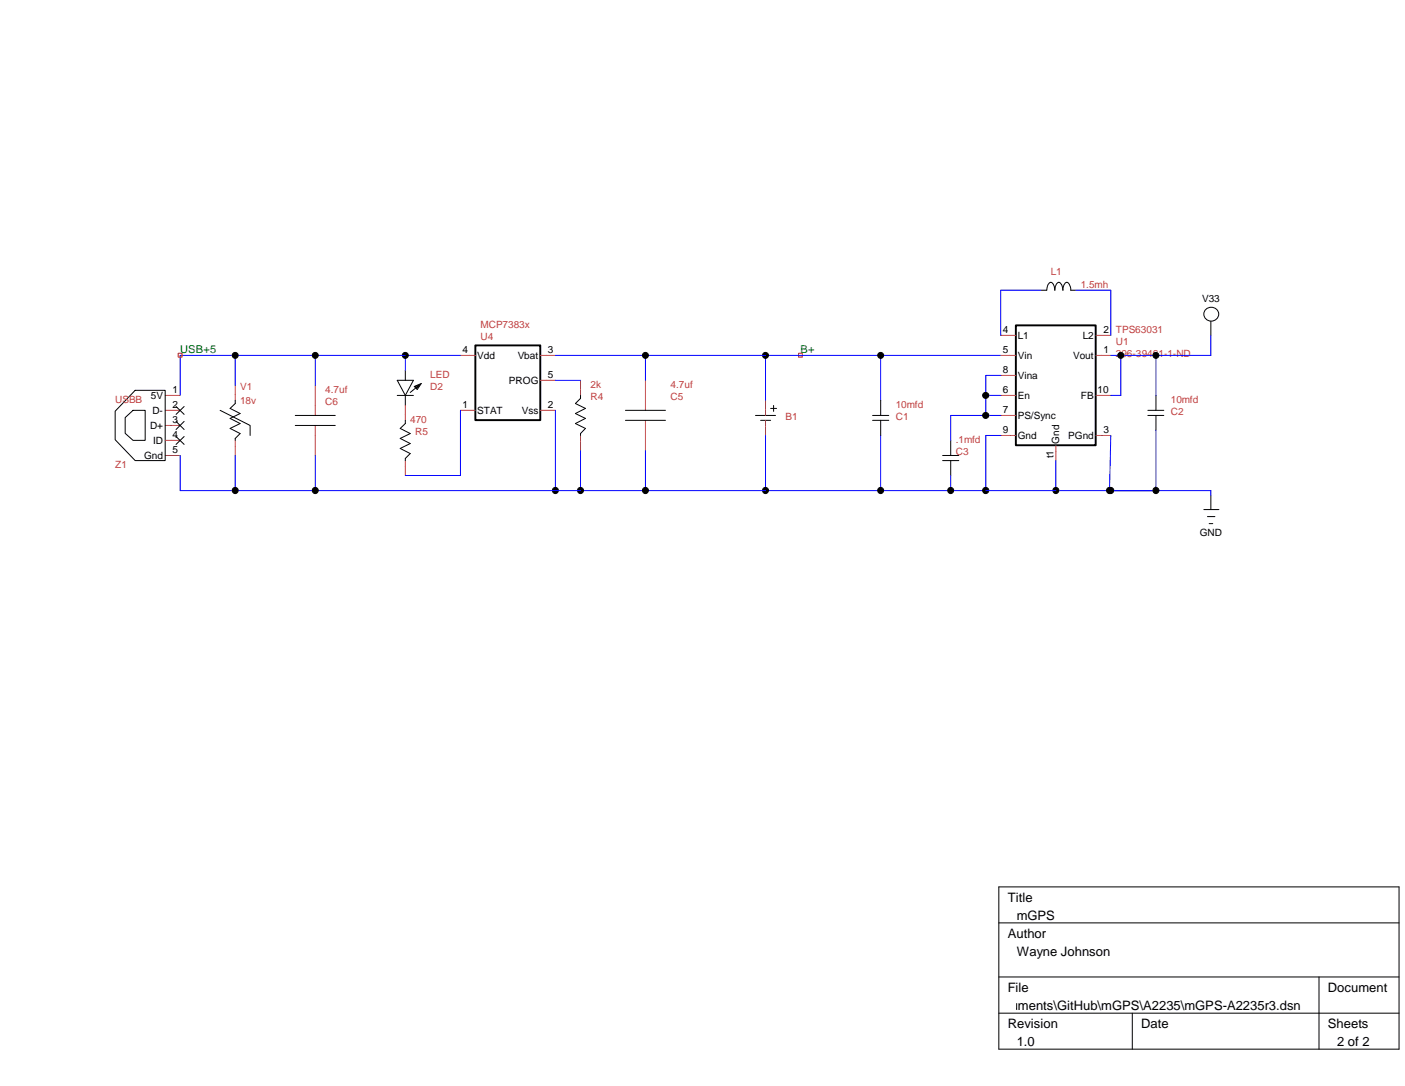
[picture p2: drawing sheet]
<svg xmlns="http://www.w3.org/2000/svg" width="279mm" height="216mm" viewBox="0 0 279 216" stroke-linecap="round" stroke-linejoin="round" font-family="sans-serif">
<g fill="none" stroke="#00f" stroke-width=".2">
<path d="M207 57.7h-8v9M214 57.7h6.9v9M46.8 70.7v5.9M62.7 70.7v5.9M80.6 70.7v2.9M91.6 70.7h-55.8v7.9M110.4 70.7h88.6M110.4 75.6h5M128.4 70.7v4.9M152.2 70.7v8.9M175.1 70.7v8.9M196 78.6h3"/>
<path d="M199 74.6h-3v8M222.9 70.7v7.9h-2M229.9 70.7v7.9M240.8 66.7v4h-19.9M35.8 90.6v6.9h205v1M46.8 90.6v6.9M62.7 90.6v6.9M91.6 81.6v12.9h-11M110.4 81.6v15.9M115.4 89.6v7.9M128.4 89.6v7.9M152.2 86.6v10.9"/>
<path d="M175.1 86.6v10.9M189.1 94.5v3M199 86.6h-3v10.9M199 82.6h-9.9v4.9M210 91.6v5.9M220.9 86.6l-.3 10.9M229.9 85.6v11.9"/>
</g>
<g fill="none" stroke="#000" stroke-width=".2">
<path d="M207 57.7h1.2a1.95 1.95 0 0 1 .6-1.6 1.23 1.23 0 0 1 1 1.4v.2a1.35 1.35 0 0 1 .9-1.6 1.74 1.74 0 0 1 .7 1.6v-.3a1.23 1.23 0 0 1 .9-1.3l.4 .5 .2 1.1h1.1M26.9 77.6h6v14h-6l-4-4.2v-5.7zM46.8 79.6v.6l-1 1 2 1-2 1 2 1-2 1 2 1-1 1v.3M79 75.6h3.2l-1.6 3zM79 78.6h3.2M80.6 73.6v2M80.6 78.6v2M82.4 76.8l1.4-.6-.8 1.2zM83.2 76.6l-.6 .2 .2 .2M83.4 76.6l-.6 .6M83.6 76.4l-2 1.6M115.4 78.6v.6l-1 1 2 1-2 1 2 1-2 1 2 1-1 1v.4"/>
<path d="M175.1 79.6v3M229.9 78.6v3M239.7 61.6a1.43 1.43 0 0 1 2.1-.2 1.43 1.43 0 0 1-.1 2.2 1.44 1.44 0 0 1-1.8-.1 1.44 1.44 0 0 1-.2-1.9zM240.8 63.9v2.8M24.9 83l1.6-1.4h2.4v5.9h-2.4l-1.6-1.4zM35 80.8l1.6 1.6M35 83.8l1.6 1.6M35 86.8l1.6 1.5M36.6 80.8l-1.6 1.6M36.6 83.8l-1.6 1.6M36.6 86.8l-1.6 1.5M43.8 81.6l5.9 3v2"/>
<path d="M58.7 82.6h8M58.7 84.6h8M80.6 83.6v.6l-1 1 2 1-2 1 2 1-2 1 2 1-1 .9v.5M124.4 83.6h7.9M124.4 81.6h7.9M150.2 82.6h4M151.3 83.6h1.9M153.2 81.2h1.2M153.8 80.6v1.2M173.5 83.6h3.2M173.5 82.6h3.2M175.1 83.6v3"/>
<path d="M187.5 91.6h3.2M187.5 90.6h3.2M189.1 87.5v3.1M189.1 91.6v2.9M228.3 82.6h3.1M228.3 81.6h3.1M229.9 82.6v3M240.8 98.5v2.8M239.4 101.3h3M240.1 102.7h1.5M240.5 104.1h.7M198.6 176.3h79.6v32.3h-79.6z"/>
<path d="M198.6 183.5h79.6M198.6 194.2h79.6M262.3 194.2v14.4M198.6 201.4h79.6M225.2 201.4v7.2"/>
<circle cx="46.8" cy="70.6" r=".59"/>
<circle cx="62.7" cy="70.6" r=".59"/>
<circle cx="80.6" cy="70.6" r=".59"/>
<circle cx="128.4" cy="70.6" r=".59"/>
<circle cx="152.2" cy="70.6" r=".59"/>
<circle cx="175.1" cy="70.6" r=".59"/>
<circle cx="196" cy="78.6" r=".61"/>
<circle cx="222.9" cy="70.6" r=".59"/>
<circle cx="229.9" cy="70.6" r=".59"/>
<circle cx="46.8" cy="97.5" r=".6"/>
<circle cx="62.7" cy="97.5" r=".6"/>
<circle cx="110.4" cy="97.5" r=".6"/>
<circle cx="115.4" cy="97.5" r=".6"/>
<circle cx="128.3" cy="97.5" r=".6"/>
<circle cx="152.2" cy="97.5" r=".6"/>
<circle cx="175.1" cy="97.5" r=".6"/>
<circle cx="189.1" cy="97.5" r=".6"/>
<circle cx="196" cy="97.5" r=".62"/>
<circle cx="196" cy="82.6" r=".61"/>
<circle cx="210" cy="97.5" r=".6"/>
<circle cx="220.6" cy="97.5" r=".6"/>
<circle cx="220.9" cy="97.5" r=".6"/>
<circle cx="229.9" cy="97.5" r=".6"/>
</g>
<path d="M35.4 70.2h.8v.8h-.8zM158.8 70.2h.8v.8h-.8z" fill="none" stroke="#f00" stroke-width=".2"/>
<g fill="none" stroke="#c04040" stroke-width=".2">
<path d="M32.9 78.6h2.9M46.8 76.6v3M62.7 76.6v6M91.6 70.7h2.9M107.5 70.7h2.9M107.5 75.6h2.9M115.4 75.6v3M128.4 75.6v6M152.2 79.6v3M199 66.7h3M199 70.7h3M199 74.6h3"/>
<path d="M199 78.6h3M217.9 66.7h3M217.9 70.7h3M217.9 78.6h3M32.9 81.6h2.9M32.9 84.6h2.9M32.9 90.6h2.9M32.9 87.5h2.9M46.8 87.5v3.1M62.7 84.6v6M80.6 80.6v3M80.6 91.6v2.9"/>
<path d="M91.6 81.6h2.9M107.5 81.6h2.9M115.4 86.6v3M128.4 83.6v6M152.2 83.6v3M199 82.6h3M199 86.6h3M210 88.6v3M217.9 86.6h3"/>
</g>
<path d="M94.5 68.7h12.9v14.8h-12.9zM202 64.7h15.9v23.8h-15.9z" fill="none" stroke="#000" stroke-width=".38"/>
<g fill="#000">
<circle cx="46.8" cy="70.6" r=".59"/>
<circle cx="62.7" cy="70.6" r=".59"/>
<circle cx="80.6" cy="70.6" r=".59"/>
<circle cx="128.4" cy="70.6" r=".59"/>
<circle cx="152.2" cy="70.6" r=".59"/>
<circle cx="175.1" cy="70.6" r=".59"/>
<circle cx="196" cy="78.6" r=".61"/>
<circle cx="222.9" cy="70.6" r=".59"/>
<circle cx="229.9" cy="70.6" r=".59"/>
<circle cx="46.8" cy="97.5" r=".6"/>
<circle cx="62.7" cy="97.5" r=".6"/>
<circle cx="110.4" cy="97.5" r=".6"/>
<circle cx="115.4" cy="97.5" r=".6"/>
<circle cx="128.3" cy="97.5" r=".6"/>
<circle cx="152.2" cy="97.5" r=".6"/>
<circle cx="175.1" cy="97.5" r=".6"/>
<circle cx="189.1" cy="97.5" r=".6"/>
<circle cx="196" cy="97.5" r=".62"/>
<circle cx="196" cy="82.6" r=".61"/>
<circle cx="210" cy="97.5" r=".6"/>
<circle cx="220.6" cy="97.5" r=".6"/>
<circle cx="220.9" cy="97.5" r=".6"/>
<circle cx="229.9" cy="97.5" r=".6"/>
</g>
<g font-size="2.6">
<text x="200.4" y="179.4">Title</text>
<text x="202.2" y="182.9">mGPS</text>
<text x="200.4" y="186.5">Author</text>
<text x="202.2" y="190.1">Wayne Johnson</text>
<text x="200.4" y="197.3">File</text>
<text x="264.1" y="197.3">Document</text>
<text x="172.8" y="200.9">D:\Users\waynej\My Documents\GitHub\mGPS\A2235\mGPS-A2235r3.dsn</text>
<text x="200.4" y="204.4">Revision</text>
<text x="202.2" y="208">1.0</text>
<text x="226.9" y="204.4">Date</text>
<text x="264.1" y="204.4">Sheets</text>
<text x="265.9" y="208">2 of 2</text>
</g>
<g font-size="2.2" fill="#008020">
<text x="35.8" y="70.2">USB+5</text>
<text x="159.2" y="70.2">B+</text>
</g>
<g font-size="2" fill="#c04040">
<text x="209" y="54.7">L1</text>
<text x="214.9" y="57.3">1.5mh</text>
<text x="95.5" y="65.2">MCP7383x</text>
<text x="95.5" y="67.6">U4</text>
<text x="221.9" y="68.6">U1</text>
<text x="221.9" y="66.3">TPS63031</text>
<text x="221.9" y="71">296-39461-1-ND</text>
<text x="47.8" y="77.6">V1</text>
<text x="85.6" y="77.6">D2</text>
<text x="85.6" y="75.2">LED</text>
<text x="117.4" y="77.2">2k</text>
<text x="133.3" y="77.2">4.7uf</text>
<text x="22.9" y="80.2">USBB</text>
<text x="47.8" y="80.4">18v</text>
<text x="64.7" y="80.6">C6</text>
<text x="64.7" y="78.2">4.7uf</text>
<text x="117.4" y="79.6">R4</text>
<text x="133.3" y="79.6">C5</text>
<text x="156.2" y="83.6">B1</text>
<text x="178.1" y="83.6">C1</text>
<text x="178.1" y="81.2">10mfd</text>
<text x="232.8" y="82.5">C2</text>
<text x="232.8" y="80.2">10mfd</text>
<text x="81.6" y="84.2">470</text>
<text x="82.6" y="86.5">R5</text>
<text x="190.1" y="88.1">.1mfd</text>
<text x="22.9" y="93.1">Z1</text>
<text x="190.1" y="90.5">C3</text>
</g>
<g font-size="2">
<text x="239.1" y="60.1">V33</text>
<text x="91.9" y="70.2">4</text>
<text x="94.9" y="71.4">Vdd</text>
<text x="103" y="71.4">Vbat</text>
<text x="108.9" y="70.2">3</text>
<text x="199.4" y="66.3">4</text>
<text x="199.4" y="70.2">5</text>
<text x="202.4" y="67.4">L1</text>
<text x="202.4" y="71.4">Vin</text>
<text x="213.4" y="71.4">Vout</text>
<text x="215.3" y="67.4">L2</text>
<text x="219.4" y="66.3">2</text>
<text x="219.4" y="70.2">1</text>
<text x="101.2" y="76.4">PROG</text>
<text x="108.9" y="75.2">5</text>
<text x="199.4" y="74.2">8</text>
<text x="202.4" y="75.4">Vina</text>
<text x="30" y="79.4">5V</text>
<text x="30.3" y="82.3">D-</text>
<text x="34.3" y="78.2">1</text>
<text x="34.3" y="81.2">2</text>
<text x="91.9" y="81.2">1</text>
<text x="94.9" y="82.3">STAT</text>
<text x="103.8" y="82.3">Vss</text>
<text x="108.9" y="81.2">2</text>
<text x="199.4" y="78.2">6</text>
<text x="199.4" y="82.2">7</text>
<text x="202.4" y="79.4">En</text>
<text x="202.4" y="83.4">PS/Sync</text>
<text x="215" y="79.4">FB</text>
<text x="218.3" y="78.2">10</text>
<text x="29.8" y="85.3">D+</text>
<text x="30.4" y="88.3">ID</text>
<text x="34.3" y="87.1">4</text>
<text x="34.3" y="84.2">3</text>
<text x="199.4" y="86.1">9</text>
<text x="202.4" y="87.3">Gnd</text>
<text x="210.7" y="88.2" transform="rotate(-90 210.7 88.2)">Gnd</text>
<text x="212.4" y="87.3">PGnd</text>
<text x="219.4" y="86.1">3</text>
<text x="28.7" y="91.3">Gnd</text>
<text x="34.3" y="90.1">5</text>
<text x="209.5" y="91.1" transform="rotate(-90 209.5 91.1)">t1</text>
<text x="238.6" y="106.6">GND</text>
</g>
</svg>
